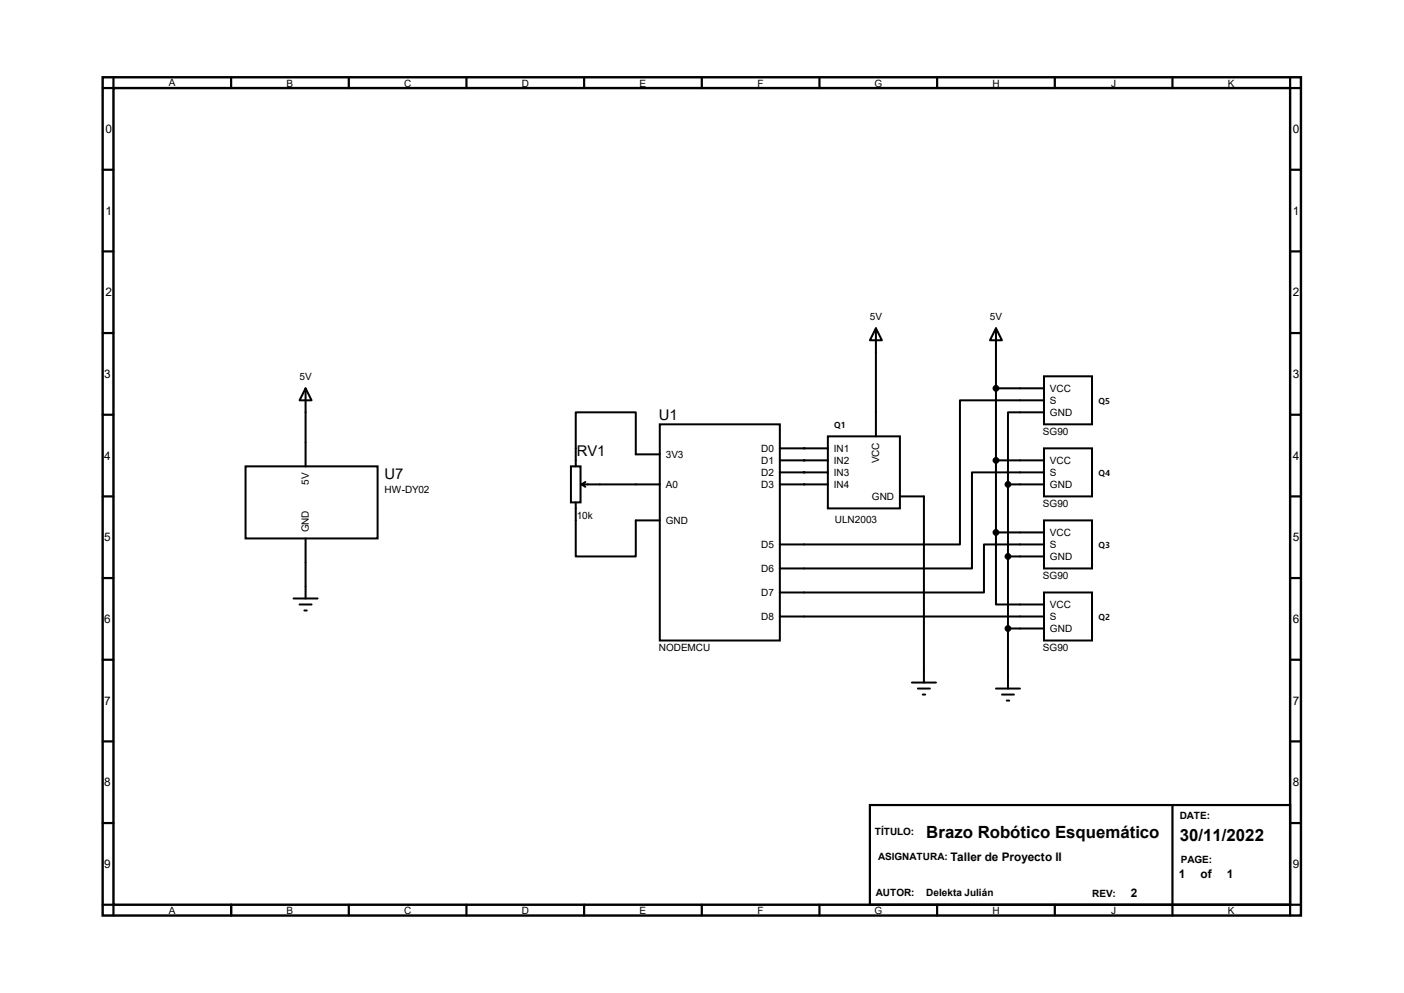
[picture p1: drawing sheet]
<svg xmlns="http://www.w3.org/2000/svg" width="297mm" height="210mm" viewBox="0 0 297 210" stroke-linecap="round" stroke-linejoin="round" font-family="sans-serif">
<path d="M21.7 16.3h253.5v177.3h-253.5zM24 18.6h248.9v172.7h-248.9z" fill="none" stroke="#000" stroke-width=".51"/>
<g fill="none" stroke="#000" stroke-width=".47">
<path d="M24 16.3v2.3h-2.3M48.9 16.3v2.3M73.8 16.3v2.3M98.7 16.3v2.3M123.6 16.3v2.3M148.5 16.3v2.3M173.4 16.3v2.3M198.2 16.3v2.3M223.1 16.3v2.3M248 16.3v2.3M272.9 16.3v2.3h2.3M21.7 35.9h2.3"/>
<path d="M272.9 35.9h2.3M21.7 53.2h2.3M272.9 53.2h2.3M21.7 70.4h2.3M272.9 70.4h2.3M21.7 87.7h2.3M272.9 87.7h2.3M21.7 105h2.3M272.9 105h2.3M21.7 122.3h2.3M21.7 139.5h2.3M272.9 122.3h2.3"/>
<path d="M272.9 139.5h2.3M21.7 156.8h2.3M272.9 156.8h2.3M21.7 174.1h2.3M184 170.3h88.9v21h-88.9zM248 170.3v23.3M272.9 174.1h2.3M21.7 191.3h2.3v2.3M48.9 191.3v2.3M73.8 191.3v2.3M98.7 191.3v2.3M123.6 191.3v2.3"/>
<path d="M148.5 191.3v2.3M173.4 191.3v2.3M198.2 191.3v2.3M223.1 191.3v2.3M275.2 191.3h-2.3v2.3"/>
</g>
<g fill="none" stroke="#000" stroke-width=".42">
<path d="M185.3 69.4l1.3 2.6h-2.6zM185.3 69.4v22.9M210.7 69.4l1.3 2.6h-2.6zM210.7 69.4v43.2M220.9 79.6h10.1v10.1h-10.1zM51.9 98.6h28v15.3h-28zM64.6 82.1l1.3 2.6h-2.5zM64.6 82.1v16.5M120.8 98.6h2v7.7h-2zM139.6 89.7h25.4v45.8h-25.4zM139.6 96.1h-5.1v-8.9h-12.7v11.4M165 97.4h10.1"/>
<path d="M165 94.8h10.1M165 99.9h10.1M175.1 92.3h15.3v15.2h-15.3zM210.7 97.4h10.2M210.7 82.1h10.2M220.9 94.8h10.1v10.2h-10.1zM220.9 84.7h-17.8v30.4h-38.1M220.9 99.9h-15.3v20.3h-40.6M220.9 87.2h-7.7v15.2M64.6 113.9v12.7M121.8 106.3v11.4h12.7v-7.6h5.1M123.1 102.4h16.5"/>
<path d="M123.1 102.4l.7 .6M123.8 101.9l-.7 .5M165 102.4h10.1M190.4 105h5.1v39.4M210.7 112.6v15.2h10.2M210.7 112.6h10.2M213.2 102.4h7.7M213.2 102.4v43.2M213.2 117.7h7.7M220.9 110.1h10.1v10.1h-10.1zM220.9 115.1h-12.7v10.2h-43.2M62.1 126.6h5.1"/>
<path d="M63.4 127.8h2.5M64.4 129.1h.5M165 130.4h55.9M213.2 132.9h7.7M220.9 125.3h10.1v10.2h-10.1zM192.9 144.4h5.1M194.2 145.6h2.5M195.2 146.9h.5M210.7 145.6h5.1M212 146.9h2.5M213 148.2h.5"/>
</g>
<g fill="#000">
<circle cx="170.1" cy="97.4" r=".21"/>
<circle cx="170.1" cy="94.8" r=".21"/>
<circle cx="170.1" cy="99.9" r=".21"/>
<circle cx="170.1" cy="102.4" r=".21"/>
</g>
<g fill="#000" stroke="#000" stroke-width=".42">
<circle cx="210.7" cy="82.1" r=".51"/>
<circle cx="210.7" cy="97.4" r=".51"/>
<circle cx="210.7" cy="112.6" r=".51"/>
<circle cx="213.2" cy="117.7" r=".51"/>
<circle cx="213.2" cy="102.4" r=".51"/>
<circle cx="213.2" cy="132.9" r=".51"/>
</g>
<g font-size="3.6">
<text x="196" y="177.2">Brazo Robótico Esquemático</text>
<text x="249.6" y="178">30/11/2022</text>
</g>
<g font-size="3.1">
<text x="139.4" y="88.9">U1</text>
<text x="81.4" y="101.3">U7</text>
<text x="122" y="96.5">RV1</text>
</g>
<g font-size="2.5">
<text x="22.3" y="28.2">0</text>
<text x="273.5" y="28.2">0</text>
<text x="22.3" y="45.4">1</text>
<text x="273.5" y="45.4">1</text>
<text x="22.3" y="62.7">2</text>
<text x="273.5" y="62.7">2</text>
<text x="22.1" y="80">3</text>
<text x="273.5" y="80">3</text>
<text x="22.1" y="97.2">4</text>
<text x="273.5" y="97.2">4</text>
<text x="22.1" y="114.5">5</text>
<text x="273.5" y="114.5">5</text>
<text x="22.1" y="131.8">6</text>
<text x="273.5" y="131.8">6</text>
<text x="22.1" y="149.1">7</text>
<text x="273.5" y="149.1">7</text>
<text x="22.1" y="166.3">8</text>
<text x="273.5" y="166.3">8</text>
<text x="22.1" y="183.6">9</text>
<text x="201" y="182.1">Taller de Proyecto II</text>
<text x="249.4" y="185.7">1</text>
<text x="254" y="185.7">of</text>
<text x="259.5" y="185.7">1</text>
<text x="273.5" y="183.6">9</text>
<text x="239.2" y="189.7">2</text>
</g>
<g font-size="2.1">
<text x="35.7" y="18.1">A</text>
<text x="60.6" y="18.4">B</text>
<text x="85.5" y="18.4">C</text>
<text x="110.4" y="18.4">D</text>
<text x="135.3" y="18.4">E</text>
<text x="160.3" y="18.4">F</text>
<text x="185" y="18.4">G</text>
<text x="209.9" y="18.4">H</text>
<text x="235.1" y="18.4">J</text>
<text x="259.7" y="18.4">K</text>
<text x="184" y="67.6">5V</text>
<text x="209.4" y="67.6">5V</text>
<text x="63.4" y="80.3">5V</text>
<text x="222.1" y="82.9">VCC</text>
<text x="222.1" y="85.4">S</text>
<text x="222.1" y="88">GND</text>
<text x="161" y="95.6">D0</text>
<text x="176.4" y="95.6">IN1</text>
<text x="220.6" y="91.9">SG90</text>
<text x="140.8" y="96.9">3V3</text>
<text x="161" y="98.1">D1</text>
<text x="161" y="100.7">D2</text>
<text x="176.4" y="98.1">IN2</text>
<text x="176.4" y="100.7">IN3</text>
<text x="186" y="98" transform="rotate(-90 186 98)">VCC</text>
<text x="222.1" y="98.1">VCC</text>
<text x="222.1" y="100.7">S</text>
<text x="65.3" y="102.5" transform="rotate(-90 65.3 102.5)">5V</text>
<text x="81.4" y="104.2">HW-DY02</text>
<text x="140.8" y="103.2">A0</text>
<text x="161" y="103.2">D3</text>
<text x="176.4" y="103.2">IN4</text>
<text x="184.4" y="105.7">GND</text>
<text x="220.6" y="107.1">SG90</text>
<text x="222.1" y="103.2">GND</text>
<text x="65.3" y="112.6" transform="rotate(-90 65.3 112.6)">GND</text>
<text x="122" y="109.7">10k</text>
<text x="140.8" y="110.8">GND</text>
<text x="176.6" y="110.5">ULN2003</text>
<text x="222.1" y="113.4">VCC</text>
<text x="161" y="115.9">D5</text>
<text x="222.1" y="115.9">S</text>
<text x="222.1" y="118.4">GND</text>
<text x="161" y="121">D6</text>
<text x="220.6" y="122.4">SG90</text>
<text x="161" y="126.1">D7</text>
<text x="161" y="131.1">D8</text>
<text x="222.1" y="128.6">VCC</text>
<text x="222.1" y="131.1">S</text>
<text x="139.4" y="137.6">NODEMCU</text>
<text x="220.6" y="137.6">SG90</text>
<text x="222.1" y="133.7">GND</text>
<text x="249.6" y="173.2">DATE:</text>
<text x="185" y="176.7">TÍTULO:</text>
<text x="185.8" y="182">ASIGNATURA:</text>
<text x="249.8" y="182.6">PAGE:</text>
<text x="185.3" y="189.5">AUTOR:</text>
<text x="196" y="189.5">Delekta Julián</text>
<text x="231.1" y="189.6">REV:</text>
<text x="35.7" y="193.4">A</text>
<text x="60.6" y="193.4">B</text>
<text x="85.5" y="193.4">C</text>
<text x="110.4" y="193.4">D</text>
<text x="135.3" y="193.4">E</text>
<text x="160.3" y="193.4">F</text>
<text x="185" y="193.4">G</text>
<text x="209.9" y="193.4">H</text>
<text x="235.1" y="193.4">J</text>
<text x="259.7" y="193.4">K</text>
</g>
<g font-size="1.8">
<text x="232.4" y="85.5">Q5</text>
<text x="176.5" y="90.6">Q1</text>
<text x="232.4" y="100.7">Q4</text>
<text x="232.4" y="116">Q3</text>
<text x="232.4" y="131.2">Q2</text>
</g>
</svg>
